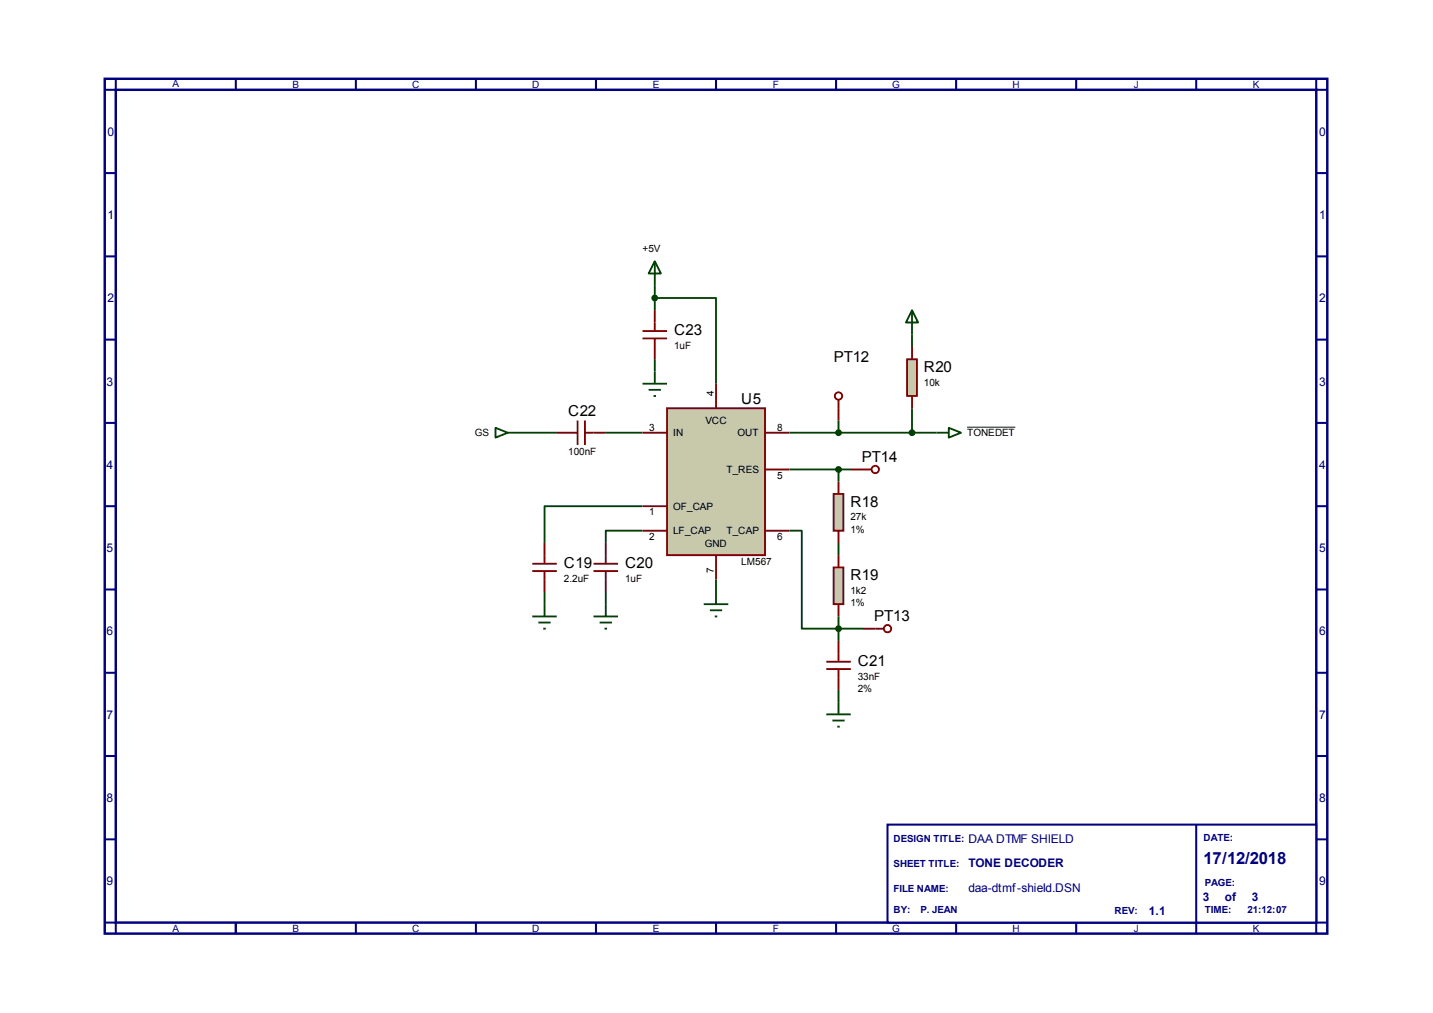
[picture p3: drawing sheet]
<svg xmlns="http://www.w3.org/2000/svg" width="396mm" height="280mm" viewBox="0 0 396 280" stroke-linecap="round" stroke-linejoin="round" font-family="sans-serif">
<path d="M28.9 21.8h337.9v236.3h-337.9zM32 24.8h331.8v230.2h-331.8z" fill="none" stroke="#000080" stroke-width=".68" stroke-linecap="butt"/>
<g fill="none" stroke="#000080" stroke-width=".56">
<path d="M32 21.8v3h-3.1M65.2 21.8v3M98.3 21.8v3M131.5 21.8v3M164.7 21.8v3M197.9 21.8v3M231 21.8v3M264.2 21.8v3M297.4 21.8v3M330.6 21.8v3M363.8 21.8v3h3M28.9 47.8h3.1"/>
<path d="M363.8 47.8h3M28.9 70.9h3.1M363.8 70.9h3M28.9 93.9h3.1M363.8 93.9h3M28.9 116.9h3.1M363.8 116.9h3M28.9 139.9h3.1M363.8 139.9h3M28.9 162.9h3.1M363.8 162.9h3M28.9 186h3.1"/>
<path d="M363.8 186h3M28.9 209h3.1M363.8 209h3M28.9 232h3.1M363.8 232h3M28.9 255h3.1v3.1M65.2 255v3.1M98.3 255v3.1M131.5 255v3.1M164.7 255v3.1M197.9 255v3.1M231 255v3.1"/>
<path d="M264.2 255v3.1M297.4 255v3.1M330.6 255v3.1M366.8 255h-3v3.1"/>
</g>
<path d="M245.3 227.9h118.5v27.1h-118.5z" fill="#fff" stroke="#000080" stroke-width=".56"/>
<path d="M330.6 227.9v27.1" fill="none" stroke="#000080" stroke-width=".56"/>
<g fill="none" stroke="#004000" stroke-width=".51">
<path d="M180.9 79v6.8M180.9 82.4h17v23.7M180.9 99.3v3.4M252 92.5v3.4M143.7 119.6h10.2M167.4 119.6h10.2M218.2 119.6h40.6M231.7 116.2v3.4M252 112.8v6.8M177.6 139.9h-27.1v10.2M218.2 129.8h16.9M231.7 129.8v3.4"/>
<path d="M177.6 146.7h-10.2v3.4M218.2 146.7h3.4v27.1h16.9M231.7 150.1v3.4M150.5 163.6v3.4M167.4 163.6v3.4M197.9 160.2v3.4M231.7 170.4v6.8M231.7 190.7v3.4"/>
</g>
<path d="M184.3 112.8h27.1v40.7h-27.1z" fill="#c8c8aa" stroke="#800000" stroke-width=".51"/>
<path d="M177.6 93.5h6.7M177.6 91.5h6.7M180.9 85.8v5.7M180.9 93.5v5.8M177.6 119.6h6.7M197.9 106.1v6.7M211.4 119.6h6.8M177.6 139.9h6.7M211.4 129.8h6.8M177.6 146.7h6.7M197.9 153.5v6.7M211.4 146.7h6.8" fill="none" stroke="#800000" stroke-width=".51"/>
<path d="M180.9 72.2l1.7 3.4h-3.3zM180.9 72.2v6.8M177.6 106.1h6.7M179.3 107.8h3.3M180.6 109.5h.7M180.9 102.7v3.4M194.5 167h6.8M196.2 168.7h3.4M197.5 170.4h.7M197.9 163.6v3.4" fill="none" stroke="#004000" stroke-width=".51"/>
<circle cx="180.9" cy="82.4" r=".68" fill="#004000" stroke="#004000" stroke-width=".51"/>
<path d="M230.4 136.5h2.7v10.2h-2.7z" fill="#c8c8aa" stroke="#800000" stroke-width=".51"/>
<path d="M231.7 133.2v3.3M231.7 146.7v3.4" fill="none" stroke="#800000" stroke-width=".51"/>
<path d="M230.4 156.9h2.7v10.1h-2.7z" fill="#c8c8aa" stroke="#800000" stroke-width=".51"/>
<g fill="none" stroke="#800000" stroke-width=".51">
<path d="M153.9 119.6h5.7M159.6 116.2v6.8M161.6 116.2v6.8M161.6 119.6h5.8M147.1 157.9h6.8M147.1 155.8h6.8M150.5 150.1v5.7M150.5 157.9v5.7M164 157.9h6.8M164 155.8h6.8M167.4 150.1v5.7M167.4 157.9v5.7"/>
<path d="M231.7 153.5v3.4M231.7 167v3.4M231.7 177.2v5.7M228.3 185h6.8M228.3 182.9h6.8M231.7 185v5.7"/>
</g>
<circle cx="231.7" cy="173.8" r=".68" fill="#004000" stroke="#004000" stroke-width=".51"/>
<g fill="none" stroke="#004000" stroke-width=".51">
<path d="M136.9 118.3l3.4 1.3-3.4 1.4zM140.3 119.6h3.4M147.1 170.4h6.8M148.8 172.1h3.4M150.1 173.8h.7M150.5 167v3.4M164 170.4h6.8M165.7 172.1h3.4M167.1 173.8h.6M167.4 167v3.4M228.3 197.5h6.8M230 199.2h3.4"/>
<path d="M231.7 194.1v3.4M231.4 200.9h.7"/>
</g>
<path d="M250.7 99.3h2.7v10.2h-2.7z" fill="#c8c8aa" stroke="#800000" stroke-width=".51"/>
<path d="M252 95.9v3.4M231.7 110.5v2.3M252 109.5v3.3" fill="none" stroke="#800000" stroke-width=".51"/>
<path d="M252 85.8l1.7 3.3h-3.4zM252 85.8v6.7M258.8 119.6h3.4M262.2 118.3l3.4 1.3-3.4 1.4z" fill="none" stroke="#004000" stroke-width=".51"/>
<path d="M267.3 118.1h13.3" fill="none" stroke="#000" stroke-width=".28"/>
<circle cx="252" cy="119.6" r=".68" fill="#004000" stroke="#004000" stroke-width=".51"/>
<circle cx="231.7" cy="109.5" r="1.02" fill="#fff" stroke="#800000" stroke-width=".51"/>
<path d="M231.7 112.8v3.4M241.9 173.8h2.4" fill="none" stroke="#800000" stroke-width=".51"/>
<circle cx="245.3" cy="173.8" r="1.02" fill="#fff" stroke="#800000" stroke-width=".51"/>
<path d="M238.5 129.8h2.4M238.5 173.8h3.4" fill="none" stroke="#800000" stroke-width=".51"/>
<circle cx="241.9" cy="129.8" r="1.02" fill="#fff" stroke="#800000" stroke-width=".51"/>
<path d="M235.1 129.8h3.4" fill="none" stroke="#800000" stroke-width=".51"/>
<g fill="#004000" stroke="#004000" stroke-width=".51">
<circle cx="231.7" cy="129.8" r=".68"/>
<circle cx="231.7" cy="119.6" r=".68"/>
</g>
<text font-size="4.6" fill="#000080" x="332.6" y="238.7">17/12/2018</text>
<g font-size="4.2">
<text x="186.3" y="92.7">C23</text>
<text x="230.4" y="100.1">PT12</text>
<text x="255.3" y="102.9">R20</text>
<text x="204.9" y="111.7">U5</text>
<text x="157" y="115.1">C22</text>
<text x="238.2" y="127.6">PT14</text>
<text x="235" y="140.1">R18</text>
<text x="155.8" y="157">C19</text>
<text x="172.8" y="157">C20</text>
<text x="235" y="160.4">R19</text>
<text x="241.6" y="171.6">PT13</text>
<text x="237" y="184">C21</text>
</g>
<g font-size="3.3" fill="#000080">
<text x="29.7" y="37.5">0</text>
<text x="364.5" y="37.5">0</text>
<text x="29.7" y="60.5">1</text>
<text x="364.5" y="60.5">1</text>
<text x="29.7" y="83.6">2</text>
<text x="364.5" y="83.6">2</text>
<text x="29.4" y="106.6">3</text>
<text x="364.5" y="106.6">3</text>
<text x="29.4" y="129.6">4</text>
<text x="364.5" y="129.6">4</text>
<text x="29.4" y="152.6">5</text>
<text x="364.5" y="152.6">5</text>
<text x="29.4" y="175.6">6</text>
<text x="364.5" y="175.6">6</text>
<text x="29.4" y="198.7">7</text>
<text x="364.5" y="198.7">7</text>
<text x="29.4" y="221.7">8</text>
<text x="364.5" y="221.7">8</text>
<text x="267.6" y="233">DAA DTMF SHIELD</text>
<text x="267.6" y="239.8">TONE DECODER</text>
<text x="29.4" y="244.7">9</text>
<text x="364.5" y="244.7">9</text>
<text x="267.6" y="246.7">daa-dtmf-shield.DSN</text>
<text x="332.4" y="248.9">3</text>
<text x="338.5" y="248.9">of</text>
<text x="345.9" y="248.9">3</text>
<text x="317.5" y="252.8">1.1</text>
</g>
<g font-size="2.8" fill="#000080">
<text x="47.7" y="24.1">A</text>
<text x="80.9" y="24.4">B</text>
<text x="113.9" y="24.4">C</text>
<text x="147.1" y="24.4">D</text>
<text x="180.4" y="24.4">E</text>
<text x="213.6" y="24.4">F</text>
<text x="246.6" y="24.4">G</text>
<text x="279.8" y="24.4">H</text>
<text x="313.3" y="24.4">J</text>
<text x="346.3" y="24.4">K</text>
<text x="47.7" y="257.7">A</text>
<text x="80.9" y="257.7">B</text>
<text x="113.9" y="257.7">C</text>
<text x="147.1" y="257.7">D</text>
<text x="180.4" y="257.7">E</text>
<text x="213.6" y="257.7">F</text>
<text x="246.6" y="257.7">G</text>
<text x="279.8" y="257.7">H</text>
<text x="313.3" y="257.7">J</text>
<text x="346.3" y="257.7">K</text>
</g>
<g font-size="2.8">
<text x="177.6" y="69.8">+5V</text>
<text x="186.3" y="96.5">1uF</text>
<text x="255.3" y="106.7">10k</text>
<text x="197.3" y="109.5" transform="rotate(-90 197.3 109.5)">4</text>
<text x="179.4" y="119.1">3</text>
<text x="194.9" y="117.1">VCC</text>
<text x="214.8" y="119.1">8</text>
<text x="131.2" y="120.6">GS</text>
<text x="157" y="125.8">100nF</text>
<text x="186" y="120.6">IN</text>
<text x="203.9" y="120.6">OUT</text>
<text x="267.3" y="120.6">TONEDET</text>
<text x="200.8" y="130.7">T_RES</text>
<text x="214.8" y="132.3">5</text>
<text x="179.4" y="142.5">1</text>
<text x="186" y="140.9">OF_CAP</text>
<text x="235" y="143.9">27k</text>
<text x="179.4" y="149.2">2</text>
<text x="186" y="147.7">LF_CAP</text>
<text x="200.8" y="147.7">T_CAP</text>
<text x="214.8" y="149.2">6</text>
<text x="235" y="147.3">1%</text>
<text x="194.8" y="151.2">GND</text>
<text x="155.8" y="160.8">2.2uF</text>
<text x="172.8" y="160.8">1uF</text>
<text x="197.3" y="158.4" transform="rotate(-90 197.3 158.4)">7</text>
<text x="204.9" y="156.2">LM567</text>
<text x="235" y="164.2">1k2</text>
<text x="235" y="167.6">1%</text>
<text x="237" y="187.9">33nF</text>
<text x="237" y="191.3">2%</text>
</g>
<g font-size="2.7" fill="#000080">
<text x="247" y="232.8">DESIGN TITLE:</text>
<text x="332.6" y="232.3">DATE:</text>
<text x="247" y="239.6">SHEET TITLE:</text>
<text x="332.9" y="244.9">PAGE:</text>
<text x="247" y="246.5">FILE NAME:</text>
<text x="247" y="252.5">BY:</text>
<text x="254.4" y="252.5">P. JEAN</text>
<text x="308" y="252.7">REV:</text>
<text x="332.9" y="252.5">TIME:</text>
<text x="344.7" y="252.5">21:12:07</text>
</g>
</svg>
